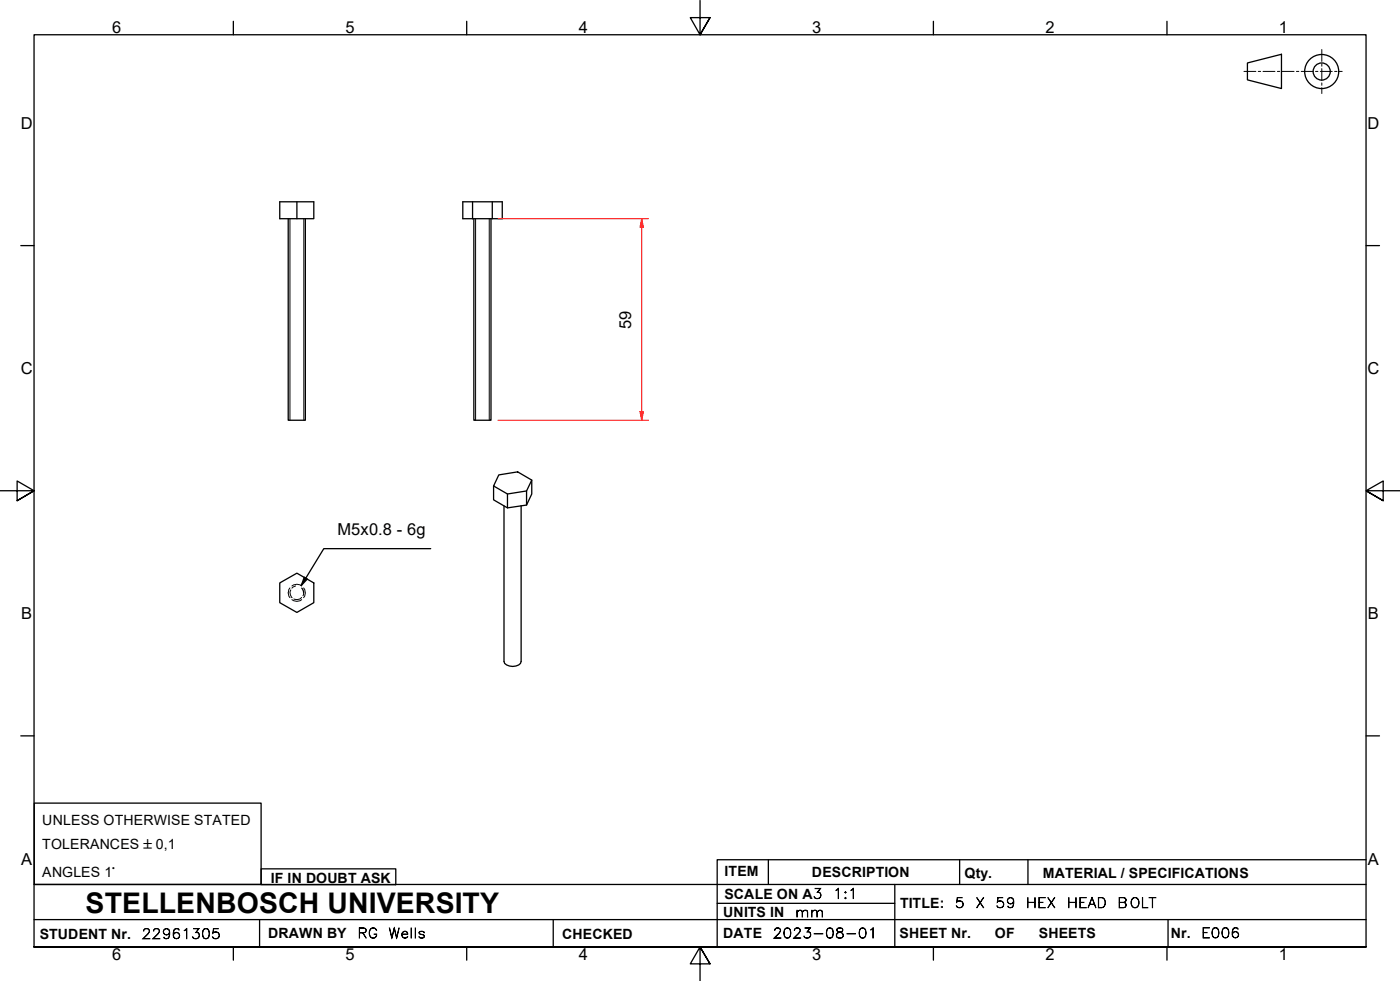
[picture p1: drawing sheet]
<svg xmlns="http://www.w3.org/2000/svg" width="410mm" height="287mm" viewBox="0 0 410 287" stroke-linecap="round" stroke-linejoin="round" font-family="sans-serif">
<!-- layer: Threads(ISO) -->
<path d="M84.9 64v59M89 64v59M139.3 64v59M143.3 64v59" fill="none" stroke="#000" stroke-width=".29"/>
<!-- layer: Visible Edges(ISO) -->
<g fill="none" stroke="#000" stroke-width=".38">
<path d="M81.9 59.1h10v4.9h-10zM86.9 59.1v4.9M135.5 59.1h11.6v4.9h-11.6zM138.4 59.1v4.9M144.1 59.1v4.9M84.4 64v59h5v-59M138.7 64v59h5.1v-59M146 139l5.6-.9 4.1 2.4-1.5 3.2-5.6 .9-4.1-2.3zM148.6 144.6v4.1M152.6 148v45.6a2.44 2.44 0 0 1-3.4 1.4l-1.4-.8-.2-.6v-45.5M154.2 143.7v4.1M155.7 140.5v4.1l-1.5 3.2-5.6 .9-4.1-2.4v-4"/>
<path d="M81.9 170.6l5-2.8 5 2.8v5.8l-5 2.9-5-2.9z"/>
</g>
<!-- layer: Hidden Edges(ISO) -->
<path d="M84.9 172.1a2.26 2.26 0 0 0 0 2.9M85.2 172.7a1.94 1.94 0 0 0 .3 2.3M85.5 175.5a2.26 2.26 0 0 0 2.8 0M85.5 171.5a2.26 2.26 0 0 1 2.8 0M86.6 171.5l-1.1 .7M88.3 174.9a1.95 1.95 0 0 1-2.3 .4M88.9 172.1a2.26 2.26 0 0 1 0 2.9M88.9 173.2l-.2 1.2" fill="none" stroke="#000" stroke-width=".29"/>
<!-- layer: Border_0 -->
<g fill="none" stroke="#000" stroke-width=".38">
<path d="M68.3 6.2v4M136.7 6.2v4M205 .1v10.1l-2.9-5h5.8l-2.9 5 2.9-5M273.3 6.2v4M341.7 6.2v4M6.1 71.9h3.9M400 71.9h3.9M0 143.7h10l-5-2.9v5.8l5-2.9-5 2.9M410 143.7h-10l5-2.9v5.8l-5-2.9 5 2.9M6.1 215.4h3.9M400 215.4h3.9M10 277.2v-267h390v267h-390h390"/>
<path d="M68.3 277.2v3.9M136.7 277.2v3.9M273.3 277.2v3.9M341.7 277.2v3.9M207.9 282.1l-2.9-4.9 2.9 4.9h-5.8l2.9-4.9v10"/>
</g>
<!-- layer: Sketch Geometry(ISO) -->
<g fill="none" stroke="#000" stroke-width=".38">
<path d="M365.3 18.4l9.9-2.5v10l-9.9-2.5zM10 235.1h66.5v23.8h-66.5zM10 258.9h390M76.5 254.3h39.4v4.7h-39.4zM225 251.7v7.2M262 258.9v18.3M281 251.7v7.2M301 251.7v7.2M400 251.7h-190v25.5M10 277.2h390M10 269.2h390M76 269.2v8"/>
<path d="M162 269.2v8M210 264.4h52M342 269.2v8"/>
<circle cx="387" cy="20.9" r="5"/>
<circle cx="387" cy="20.9" r="2.51"/>
</g>
<g fill="none" stroke="#000" stroke-width=".29">
<path d="M387 14.5v3.5M387 18.7v.7M364.2 20.9h3.5M368.4 20.9h.7M369.8 20.9h3.5M374 20.9h.7M375.4 20.9h3.5M379.6 20.9h.7M381 20.9h3.5M385.2 20.9h.7M386.6 20.9h3.5M387 20.1v3.5"/>
<path d="M387 24.3v.7M387 25.7v1.7M390.8 20.9h.7M392.2 20.9h.8"/>
</g>
<!-- layer: Symbols(ISO) -->
<path d="M88.4 172.2l.5 1.3M89.1 169l.9 .5-1.8 1.9zM126.1 160.6h-31.3l-6.6 10.8" fill="none" stroke="#000" stroke-width=".38"/>
<path d="M89.1 169l.9 .5-1.8 1.9z" fill-rule="evenodd" fill="#000"/>
<!-- layer: Dimensions(ISO) -->
<path d="M187.9 64v2.6" fill="none" stroke="#f00" stroke-width=".29"/>
<path d="M187.9 64l.5 2.6h-1z" fill-rule="evenodd" fill="#f00"/>
<path d="M187.9 64l.5 2.6h-1zM187.9 120.5v2.5" fill="none" stroke="#f00" stroke-width=".29"/>
<path d="M187.4 120.5h1l-.5 2.5z" fill-rule="evenodd" fill="#f00"/>
<path d="M145.8 64h44.1M187.9 66.6v53.9M145.8 123h44.1M187.4 120.5h1l-.5 2.5z" fill="none" stroke="#f00" stroke-width=".29"/>
<text font-size="8.3" x="25.1" y="267.2">STELLENBOSCH UNIVERSITY</text>
<g font-size="4.8">
<text x="32.8" y="9.7">6</text>
<text x="101.2" y="9.7">5</text>
<text x="169.5" y="9.7">4</text>
<text x="237.8" y="9.7">3</text>
<text x="306.1" y="9.7">2</text>
<text x="374.5" y="9.7">1</text>
<text x="6.1" y="37.8">D</text>
<text x="400.4" y="37.8">D</text>
<text x="184.8" y="96.3" transform="rotate(-90 184.8 96.3)">59</text>
<text x="6.1" y="109.6">C</text>
<text x="400.4" y="109.6">C</text>
<text x="98.8" y="156.6">M5x0.8 - 6g</text>
<text x="6.2" y="181.3">B</text>
<text x="400.5" y="181.3">B</text>
<text x="6.2" y="253.1">A</text>
<text x="400.5" y="253.1">A</text>
<text x="32.8" y="281.1">6</text>
<text x="101.2" y="281.1">5</text>
<text x="169.5" y="281.1">4</text>
<text x="237.8" y="281.1">3</text>
<text x="306.1" y="281.1">2</text>
<text x="374.5" y="281.1">1</text>
</g>
<g font-size="4.1">
<text x="12.4" y="241.5">UNLESS OTHERWISE STATED</text>
<text x="12.4" y="248.5">TOLERANCES ±0,1</text>
<text x="12.4" y="256.6">ANGLES 1°</text>
<text x="212.2" y="256.5">ITEM</text>
<text x="237.7" y="256.7">DESCRIPTION</text>
<text x="282.4" y="256.9">Qty.</text>
<text x="305.4" y="256.9">MATERIAL / SPECIFICATIONS</text>
<text x="79.3" y="258.5">IF IN DOUBT ASK</text>
<text x="212.1" y="263">SCALE ON A3</text>
<text x="211.8" y="268.4">UNITS IN</text>
<text x="263.5" y="265.7">TITLE:</text>
<text x="11.6" y="274.8">STUDENT Nr.</text>
<text x="78.5" y="274.6">DRAWN BY</text>
<text x="164.6" y="274.8">CHECKED</text>
<text x="211.8" y="274.6">DATE</text>
<text x="263.4" y="274.6">SHEET Nr.</text>
<text x="291.3" y="274.6">OF</text>
<text x="304.2" y="274.6">SHEETS</text>
<text x="342.8" y="274.5">Nr.</text>
</g>
<g font-size="4">
<text x="243.9" y="263">1:1</text>
<text x="232.8" y="268.4">mm</text>
<text x="279.6" y="265.7">5</text>
<text x="285.6" y="265.7">X</text>
<text x="291.5" y="265.7">59</text>
<text x="300.4" y="265.7">HEX</text>
<text x="312.4" y="265.7">HEAD</text>
<text x="327.2" y="265.7">BOLT</text>
<text x="41.5" y="274.8">22961305</text>
<text x="104.6" y="274.6">RG</text>
<text x="113.7" y="274.6">Wells</text>
<text x="226.3" y="274.6">2023-08-01</text>
<text x="351.7" y="274.5">E006</text>
</g>
</svg>
